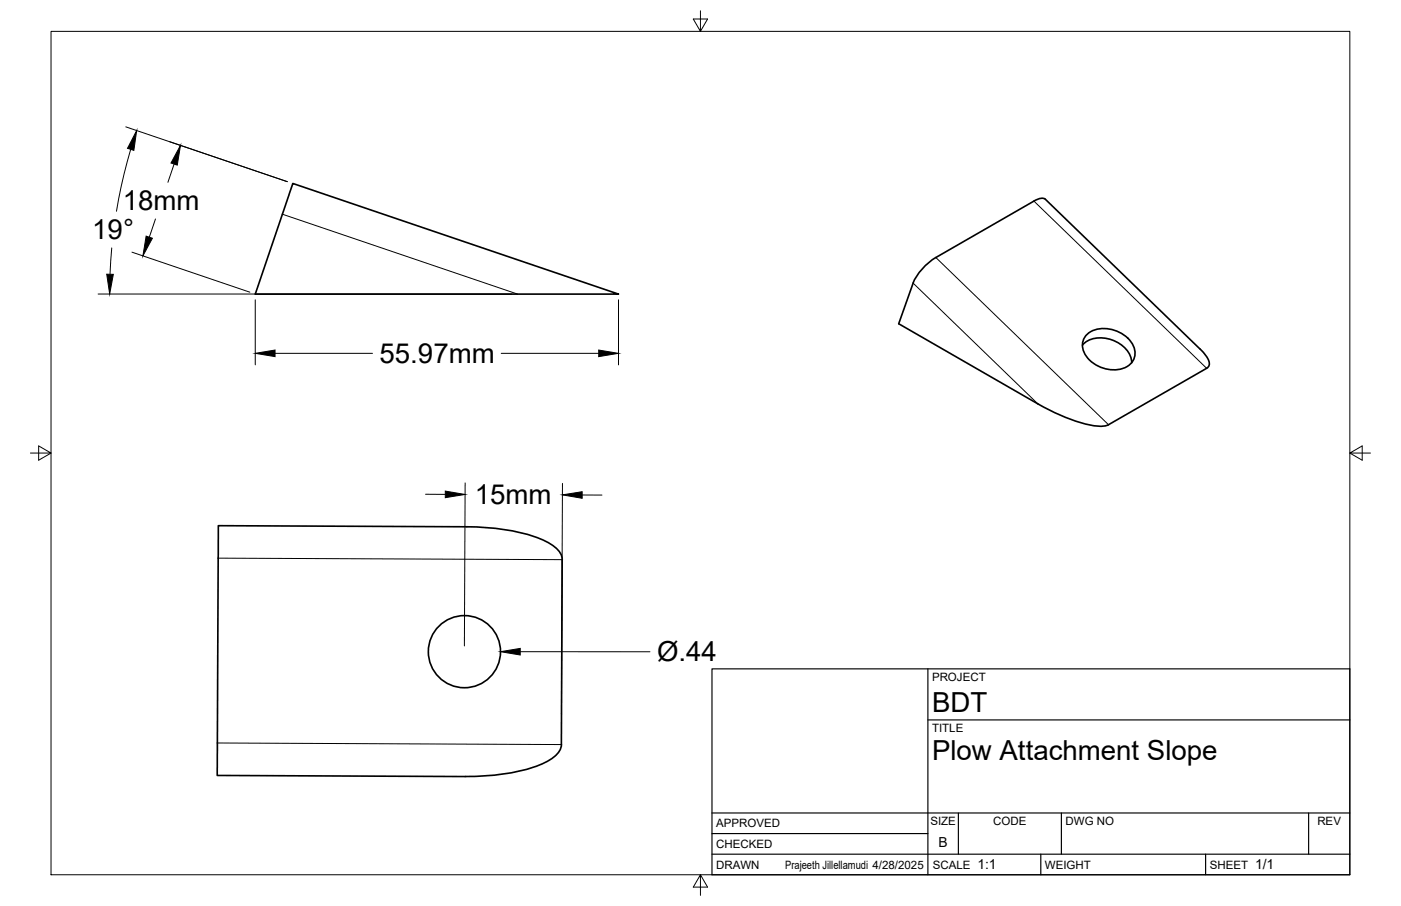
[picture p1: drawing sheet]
<svg xmlns="http://www.w3.org/2000/svg" width="432mm" height="279mm" viewBox="0 0 432 279" stroke-linecap="round" stroke-linejoin="round" font-family="sans-serif">
<!-- layer: Visible -->
<g fill="none" stroke="#000" stroke-width=".51">
<path d="M90.3 56.6l100.3 34.1h-111.9zM285 82.1l3.4-2.7 30.3-17.4 1.8-.8h1.4l49.5 48.2a3.1 3.1 0 0 1 1 3.8l-30.7 17.8a14.4 14.4 0 0 1-9.4-.9l-5.1-1.9-5.5-2.6-44.7-25.8 4.8-13.3 1-1.8zM333.6 106.4a9.1 9.1 0 0 1 12 0l.8 .6a6.7 6.7 0 0 1 2.4 4.8M334.7 103.5a8.9 8.9 0 0 1 11.1-.6 6.9 6.9 0 0 1 3.8 7.5 7 7 0 0 1-8.7 3.4 8.8 8.8 0 0 1-7.3-7.1 4.5 4.5 0 0 1 1.1-3.2zM173 229.6a6.5 6.5 0 0 1-4 5 51.1 51.1 0 0 1-22.8 4.8l-79.2-.3 .3-77 76.6 .4a60.8 60.8 0 0 1 24 4.3 9 9 0 0 1 5.3 4.9l-.2 57.9"/>
<circle cx="143.1" cy="201" r="11.1"/>
</g>
<!-- layer: Visible Narrow -->
<path d="M87 66.1l72.5 24.6M288.4 79.4l53.3 51.6M318.7 62l53.2 51.6M281.4 87.3l38.5 37.2M67.2 172.1l106.1 .5M67 229.1l106 .5" fill="none" stroke="#000" stroke-width=".31"/>
<!-- layer: Border -->
<path d="M15.7 9.7h400.3v260.1h-400.3zM215.9 3.3v6.4l-2.2-3.8h4.4l-2.2 3.8M9.4 139.7h6.3l-3.8-2.2v4.4l3.8-2.2M416 139.7l3.8 2.2v-4.4l-3.8 2.2h6.4M215.9 269.8l2.2 3.8h-4.4l2.2-3.8v6.3" fill="none" stroke="#000" stroke-width=".31"/>
<!-- layer: Titleblock -->
<path d="M219.4 206.3h196.6v63.5h-196.6zM286 206.3v63.5M286 222h130M219.4 257.1h66.6M219.4 250.7h196.6M295.4 250.7v12.7M327.1 250.7v12.7M403.3 250.7v12.7M219.4 263.4h196.6M320.8 263.4v6.4M371.6 263.4v6.4" fill="none" stroke="#000" stroke-width=".36"/>
<!-- layer: FD_Dimensions -->
<g fill="none" stroke="#000" stroke-width=".31">
<path d="M38.8 39.1l49.8 16.9M40.3 46.1l-2.9 11.3-1.5 7.8M53.7 50.6l-1.9 5.6M34.4 76.5l-.5 8.1M40.7 77.8l36.3 12.3M47.9 67.5l-1.9 5.7M30.2 90.7h127.6M78.7 92.5v20M190.6 92.5v20M84.8 109h30M154.5 109h30M131.1 152.4l6.1 .1"/>
<path d="M143.4 148.9l-.3 50.3M173.4 149.1l-.4 71.1M179.4 152.7h6.1M160.3 201h40"/>
</g>
<path d="M42.1 40.3l-.8 6.1-2-.7zM55.6 44.8l-1 6.1-1.9-.6zM45 72.8l2 .7-3 5.4zM32.9 84.6h2l-1.1 6.1zM78.7 109l6.1-1v2zM184.5 108l6.1 1-6.1 1zM137.2 151.4l6.1 1.1-6.1 1zM173.3 152.6l6.1-1v2.1zM154.2 201l6.1-1v2z" fill="#000" stroke="#000" stroke-width=".31"/>
<g font-size="8.5">
<text x="37.8" y="64.9">18mm</text>
<text x="28.4" y="73.8">19°</text>
<text x="117" y="112">55.97mm</text>
<text x="146.3" y="155.6">15mm</text>
<text x="202.5" y="203.9">Ø.44</text>
<text x="287.3" y="219.5">BDT</text>
<text x="287.3" y="234.5">Plow Attachment Slope</text>
</g>
<g font-size="4.3">
<text x="289.3" y="261.2">B</text>
<text x="301.2" y="268.1">1:1</text>
<text x="386.8" y="268.1">1/1</text>
</g>
<g font-size="3.5">
<text x="287.3" y="210.1">PROJECT</text>
<text x="287.3" y="225.8">TITLE</text>
<text x="220.7" y="255.2">APPROVED</text>
<text x="286.7" y="254.5">SIZE</text>
<text x="306.1" y="254.5">CODE</text>
<text x="328.4" y="254.5">DWG NO</text>
<text x="406" y="254.5">REV</text>
<text x="220.7" y="261.5">CHECKED</text>
<text x="220.7" y="267.9">DRAWN</text>
<text x="242" y="267.9">Prajeeth Jillellamudi 4/28/2025</text>
<text x="287.5" y="267.9">SCALE</text>
<text x="322.1" y="267.9">WEIGHT</text>
<text x="372.9" y="267.9">SHEET</text>
</g>
</svg>
